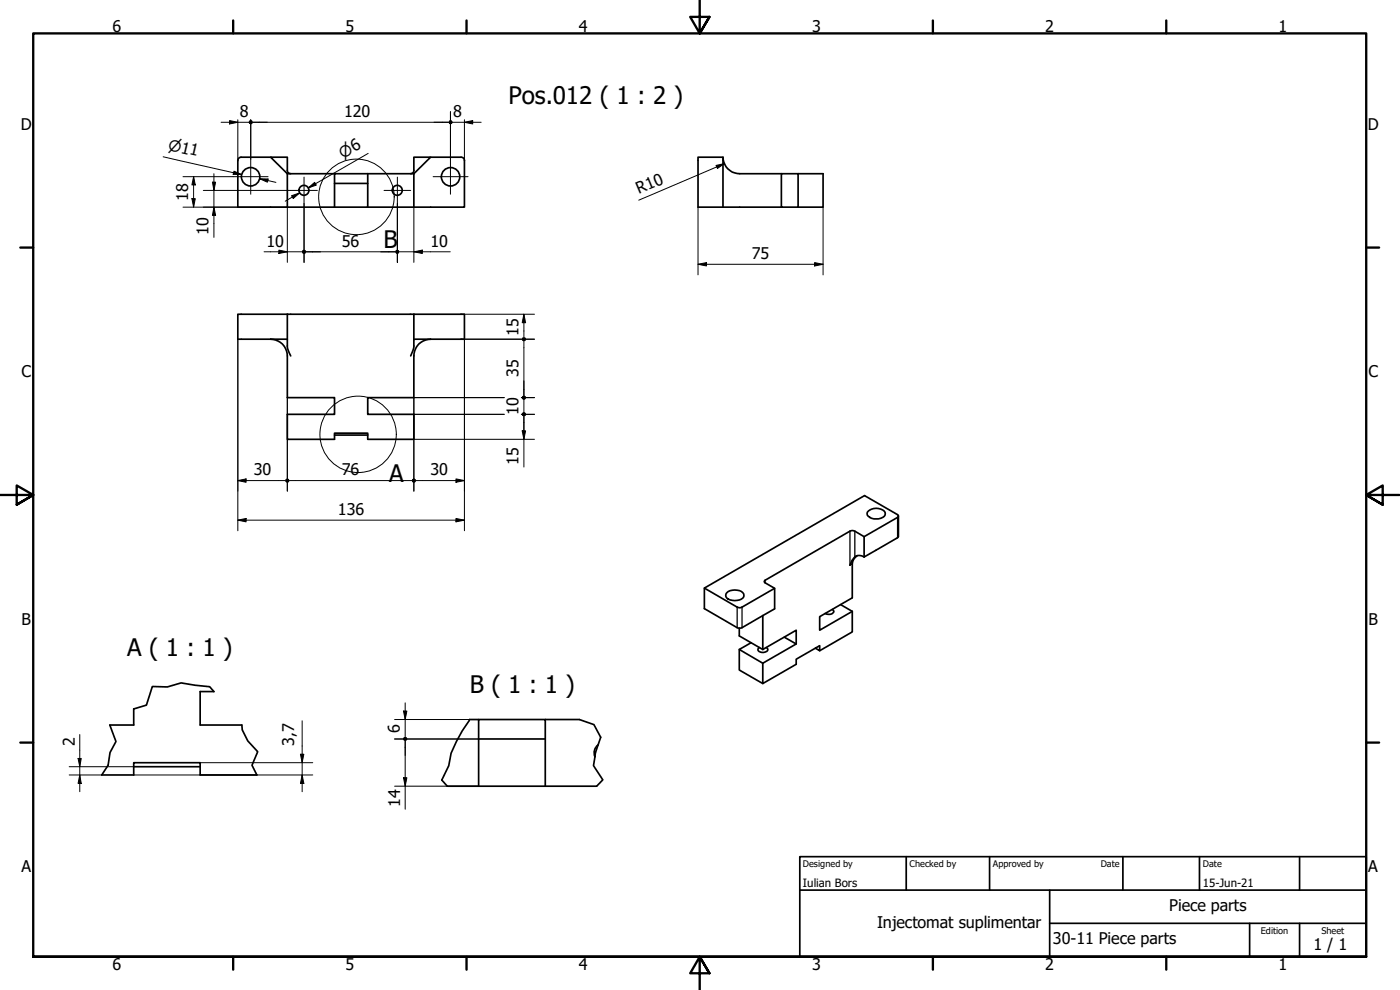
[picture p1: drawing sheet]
<svg xmlns="http://www.w3.org/2000/svg" width="420mm" height="297mm" viewBox="0 0 420 297" stroke-linecap="round" stroke-linejoin="round" font-family="sans-serif">
<!-- layer: Visible (ISO) -->
<g fill="none" stroke="#000" stroke-width=".51">
<path d="M71.4 48.1v14.1h29M72.4 47.2a.98 .98 0 0 0-1 1M72.4 47.2h8.8M86.2 52.1l-5-4.9h5v4.2l.4 .5 .6 .2M86.2 52.1v10.1M86.2 52.1h14.2M100.4 55h10M110.4 52.1h-10v10.1M110.4 52.1v10.1h-10M110.4 52.1h13.8M123.3 52.1l.6-.2 .3-.5v-4.2h5l-5 4.9M124.2 52.1v10.1h-13.8"/>
<path d="M129.2 47.2h9.2M138.4 47.2a.98 .98 0 0 1 1 1M139.4 48.1v14.1h-15.2M217 47.2a5 5 0 0 0 5 4.9h12.5M234.5 52.1h5v10.1h-5zM239.5 52.1h7.5v10.1h-7.5M217 62.2v-15h-7.5v15h25M86.2 94.3v7.5M124.2 94.3v7.5M81.2 101.8a5 5 0 0 1 5 5v12.5h14.2v5h-14.2v7.5h14.2v-1.8h10v1.8h13.8v-7.5h-13.8v-5h13.8v-12.5a5 5 0 0 1 5-5M81.2 101.8h5a7 7 0 0 0 1 5M81.2 101.8h-9.8v-7.5h68v7.5h-10.2"/>
<path d="M129.2 101.8h-5a7.5 7.5 0 0 1-.9 5M100.4 130.5h10M260.6 153.3a3.6 3.6 0 0 1 5 .4 1.37 1.37 0 0 1-1.2 1.8l-.7 .2a3.4 3.4 0 0 1-3.4-1.2v-.8zM269.6 154.8v6.3l-10.3 6M211.4 176.5l9.8 5.7 .8 .2 .7-.2 9.8-5.7M218.1 177.8a3.7 3.7 0 0 1 5.1 .4 1.65 1.65 0 0 1-2 1.9l-.7 .1a2.29 2.29 0 0 1-2.7-1.6zM257.2 166.7a3.1 3.1 0 0 0-1.4 2.4v10.3l-9.8 5.6v4.1l9.8-5.7M259.3 167.1a2.28 2.28 0 0 0-3.6 1l-.6 1.5M259.3 161l10.1-5.8a.46 .46 0 0 0 .2-.4 .46 .46 0 0 0-.2-.4l-9.9-5.7-48.1 27.8v6.1l9.8 5.7h1.5l6.2-3.6M259.3 167.1v-6.1l-2.8-1.6-.7-.2-.7 .2-25.5 14.7-.2 .4 .2 .4 2.9 1.6v6.2l-3.6 2M221.9 194.9v6.1l7 4.1M221.9 188.5v2.3l7 4.1"/>
<path d="M225.4 192.8l-3.5 2.1 7 4.1M227.9 194.3l-.4 .6a1.68 1.68 0 0 0 2.9 0l-.4-.6M228.9 194.9l10.1-5.8v4.1l-10.1 5.8M228.9 184.7v10.2M235.4 191.2l3.6 2M244.7 194.5l1.3 .7v-1.5l-7 4.1v1.5l-10.1 5.8v-6.1M249.8 182.9l.5 .5a1.62 1.62 0 0 1-2.7 .7M252.3 181.4l3.5 2M255.8 183.4v6.2l-9.8 5.6M40.1 212.8v4.7h-7.1M64.2 207.5h-4.1v10h12.5M140.9 215.9h2.7"/>
<path d="M163.6 215.9h10.3M30.5 232.5h9.6v-3.7h20v3.7h17M40.1 230h20M134.2 235.9h44.9M143.6 235.9v-20h20v20M143.6 221.7h20M179.5 223.5l-1 1.3-.2 1.1 .2 1.2"/>
<circle cx="75.2" cy="53" r="2.76"/>
<circle cx="91.2" cy="57.1" r="1.49"/>
<circle cx="119.2" cy="57.1" r="1.49"/>
<circle cx="135.2" cy="53" r="2.76"/>
</g>
<!-- layer: Visible Narrow (ISO) -->
<path d="M255.1 159.4v10.2l.7-.5M256.5 159.4v7.7M269.4 155.2v6.1M229.6 174.1v.8M221.2 182.2v6.1M222.7 182.2v6.1" fill="none" stroke="#000" stroke-width=".38"/>
<!-- layer: Break Line (ISO) -->
<path d="M33 217.5l1.8 5-1.8 3.3-.6 3.8-1.9 2.9M64.2 207.5l-1.3-1.5-8.5-1.1-4.2 1.2-4.5-.1-1.8 5.6-3.8 1.2M72.6 217.5l.1 1.5 1.7 3.3 2.9 3.2-1.7 4.1 1.5 2.9M140.9 215.9a54 54 0 0 0-5.5 10.1l-.7 3.7-2.1 4.3 1.6 1.9M173.9 215.9l4.3 1.5 2.1 3.8a24.1 24.1 0 0 0-2.2 8.5l2.8 4.3-1.8 1.9" fill="none" stroke="#000" stroke-width=".51"/>
<!-- layer: Detail Boundary (ISO) -->
<g fill="none" stroke="#000" stroke-width=".3">
<circle cx="107" cy="59.1" r="11.3"/>
<circle cx="107.5" cy="130.3" r="11.5"/>
</g>
<!-- layer: Border (ISO) -->
<g fill="none" stroke="#000" stroke-width=".7">
<path d="M70 6.1v3.9M140 6.1v3.9M210 0v10l-2.9-4.9h5.8l-2.9 4.9 2.9-4.9M280 6.1v3.9M350 6.1v3.9M6.1 74.3h3.9M410 74.3h3.9M0 148.5h10l-5-2.8v5.7l5-2.9-5 2.9M420 148.5h-10l5-2.8v5.7l-5-2.9 5 2.9M6.1 222.8h3.9M410 222.8h3.9M10 287.1v-277.1h400v277.1h-400h400"/>
<path d="M70 287.1v3.8M140 287.1v3.8M212.9 292l-2.9-4.9 2.9 4.9h-5.8l2.9-4.9v9.9M280 287.1v3.8M350 287.1v3.8"/>
</g>
<!-- layer: Title (ISO) -->
<path d="M240 257h170v30.1h-170zM272 257v10.1M297 257v10.1M337 257v10.1M360 257v10.1M390 257v10.1M240 267.1h170M315 277h95M315 267.1v20M375 277v10.1M390 277v10.1" fill="none" stroke="#000" stroke-width=".51"/>
<!-- layer: Dimension (ISO) -->
<g fill="none" stroke="#000" stroke-width=".3">
<path d="M66.4 36.7h8.8M68.9 36.2l2.5 .5-2.5 .5zM71.4 35.9v12.2M75.2 35.9v11.8M75.8 36.7h58.8M135.2 36.7h9.2M135.2 33.5v14.2M139.4 36.7l2.5-.5v1zM139.4 35.9v12.2M49 47l23.5 5.4-2.4-.5M54.9 53h15.1M57.6 59.6h1l-.5 2.6z"/>
<path d="M58.1 53l.5 2.5h-1zM58.1 53v9.2M61 57.1h14.1M63.8 54.7h.9l-.5 2.4zM64.2 52.1v19.1M70.2 51.4l2.3 1-2.5-.1zM75.3 57.1h11.9M77.9 53.6l2.6 .1-.2 1zM77.9 53.6l4.9 1.1M87.5 58.7l2.4-.8-1.9 1.6zM89.9 57.9l-4.3 2.5M92.5 56.4l1.9-1.7 .5 .8z"/>
<path d="M110.5 46l-18 10.4 2.2-1.2M214.9 49.6l2.5-.5-2.1 1.4zM217.4 49.1l-25.7 11M54.9 62.2h31.3v16.5M64.2 62.2l.5 2.4h-.9zM79.2 75.6h12M83.7 75l2.5 .6-2.5 .5zM91.2 61.1v17.6M91.8 75.6h26.8M119.3 78.7v-17.6v17.6M119.3 75.6h15.8M124.2 75.6l2.5-.6v1.1z"/>
<path d="M124.2 62.2v16.5M209.5 79.3l2.5-.5v1zM209.5 79.3h37.5M209.5 62.2v20.3M244.5 78.8l2.5 .5-2.5 .5zM247 62.2v20.3M138.4 94.3h22M157.2 94.3l.5 2.5h-1zM157.2 94.3v6.9M71.4 101.8v57.4M86.2 119.3v28.1M138.4 101.8h22"/>
<path d="M139.4 101.8v57.4M151.3 119.3h-27.1v28.1M156.5 119.3h3.9M157.2 102.4v16.3M157.2 119.3v5M124.2 131.8h36.2M124.2 124.3h27.1M156.5 124.3h3.9M156.7 129.3h1l-.5 2.5zM157.2 125v15.1M71.4 156.1l2.5-.5v1zM71.4 144.2l2.5-.5v1z"/>
<path d="M71.4 156.1h68M71.4 144.2h14.2M86.9 144.2h36.7M124.8 144.2h14.6M136.8 155.6l2.6 .5-2.6 .5zM136.8 143.7l2.6 .5-2.6 .5zM90.7 216.3v21.2M118.4 215.9h25.2M121.1 213.3h1l-.5 2.6zM121.6 210.9v10.8M20.8 232.5h9.7M20.8 230h19.3"/>
<path d="M23.4 227.6h1l-.5 2.4zM23.9 232.5l.5 2.6h-1zM23.9 220.4v17.1M40.1 232.5h53.8M60.1 228.8h33.8M90.2 226.3h1l-.5 2.5zM90.7 232.5l.5 2.6h-1zM118.4 235.9h25.2M118.4 221.7h25.2M121.1 233.3h1l-.5 2.6zM121.6 222.3v20.5"/>
</g>
<g fill="#000">
<path d="M68.9 36.2l2.5 .5-2.5 .5z" fill-rule="evenodd"/>
<path d="M139.4 36.7l2.5-.5v1z" fill-rule="evenodd"/>
<path d="M57.6 59.6h1l-.5 2.6z" fill-rule="evenodd"/>
<path d="M58.1 53l.5 2.5h-1z" fill-rule="evenodd"/>
<path d="M63.8 54.7h.9l-.5 2.4z" fill-rule="evenodd"/>
<path d="M70.2 51.4l2.3 1-2.5-.1z" fill-rule="evenodd"/>
<path d="M77.9 53.6l2.6 .1-.2 1z" fill-rule="evenodd"/>
<path d="M87.5 58.7l2.4-.8-1.9 1.6z" fill-rule="evenodd"/>
<path d="M92.5 56.4l1.9-1.7 .5 .8z" fill-rule="evenodd"/>
<path d="M214.9 49.6l2.5-.5-2.1 1.4z" fill-rule="evenodd"/>
<path d="M64.2 62.2l.5 2.4h-.9z" fill-rule="evenodd"/>
<path d="M83.7 75l2.5 .6-2.5 .5z" fill-rule="evenodd"/>
<path d="M124.2 75.6l2.5-.6v1.1z" fill-rule="evenodd"/>
<path d="M209.5 79.3l2.5-.5v1z" fill-rule="evenodd"/>
<path d="M244.5 78.8l2.5 .5-2.5 .5z" fill-rule="evenodd"/>
<path d="M157.2 94.3l.5 2.5h-1z" fill-rule="evenodd"/>
<path d="M156.7 129.3h1l-.5 2.5z" fill-rule="evenodd"/>
<path d="M71.4 156.1l2.5-.5v1z" fill-rule="evenodd"/>
<path d="M71.4 144.2l2.5-.5v1z" fill-rule="evenodd"/>
<path d="M136.8 155.6l2.6 .5-2.6 .5z" fill-rule="evenodd"/>
<path d="M136.8 143.7l2.6 .5-2.6 .5z" fill-rule="evenodd"/>
<path d="M121.1 213.3h1l-.5 2.6z" fill-rule="evenodd"/>
<path d="M23.4 227.6h1l-.5 2.4z" fill-rule="evenodd"/>
<path d="M23.9 232.5l.5 2.6h-1z" fill-rule="evenodd"/>
<path d="M90.2 226.3h1l-.5 2.5z" fill-rule="evenodd"/>
<path d="M90.7 232.5l.5 2.6h-1z" fill-rule="evenodd"/>
<path d="M121.1 233.3h1l-.5 2.6z" fill-rule="evenodd"/>
<circle cx="75.2" cy="36.7" r=".62"/>
<circle cx="135.2" cy="36.7" r=".61"/>
<circle cx="91.2" cy="75.5" r=".62"/>
<circle cx="119.2" cy="75.5" r=".62"/>
<circle cx="157.2" cy="119.3" r=".63"/>
<circle cx="157.2" cy="101.8" r=".62"/>
<circle cx="157.2" cy="124.3" r=".63"/>
<circle cx="86.2" cy="144.2" r=".63"/>
<circle cx="124.2" cy="144.2" r=".63"/>
<circle cx="121.6" cy="221.7" r=".61"/>
</g>
<!-- layer: Center Mark (ISO) -->
<path d="M70 53h10.5M75.2 47.7v10.6M87.2 57.1h8M91.2 53.1v8M115.3 57.1h8M119.3 53.1v8M130 53h10.5M135.2 47.7v10.6" fill="none" stroke="#000" stroke-width=".3"/>
<g font-size="7.2">
<text x="152.7" y="31.2">Pos.012 ( 1 : 2 )</text>
<text x="115.1" y="74.4">B</text>
<text x="116.8" y="144.7">A</text>
<text x="38.2" y="197">A ( 1 : 1 )</text>
<text x="141" y="207.9">B ( 1 : 1 )</text>
</g>
<g font-size="4.8">
<text x="33.7" y="9.6">6</text>
<text x="103.7" y="9.6">5</text>
<text x="173.7" y="9.6">4</text>
<text x="243.7" y="9.6">3</text>
<text x="313.7" y="9.6">2</text>
<text x="383.7" y="9.6">1</text>
<text x="71.9" y="35.1">8</text>
<text x="103.3" y="35.1">120</text>
<text x="136" y="35.1">8</text>
<text x="6.2" y="38.9">D</text>
<text x="410.5" y="38.9">D</text>
<text x="191.8" y="58.3" transform="rotate(-23 191.8 58.3)">R10</text>
<text x="56.5" y="60.2" transform="rotate(-90 56.5 60.2)">18</text>
<text x="62.6" y="70.5" transform="rotate(-90 62.6 70.5)">10</text>
<text x="80" y="74">10</text>
<text x="102.6" y="74">56</text>
<text x="129.2" y="74">10</text>
<text x="225.6" y="77.7">75</text>
<text x="155.6" y="100.7" transform="rotate(-90 155.6 100.7)">15</text>
<text x="6.4" y="113.1">C</text>
<text x="155.6" y="113.1" transform="rotate(-90 155.6 113.1)">35</text>
<text x="410.7" y="113.1">C</text>
<text x="155.6" y="124.4" transform="rotate(-90 155.6 124.4)">10</text>
<text x="76.1" y="142.6">30</text>
<text x="102.6" y="142.6">76</text>
<text x="129.2" y="142.6">30</text>
<text x="155.6" y="139.4" transform="rotate(-90 155.6 139.4)">15</text>
<text x="101.4" y="154.5">136</text>
<text x="6.4" y="187.4">B</text>
<text x="410.7" y="187.4">B</text>
<text x="120" y="220.1" transform="rotate(-90 120 220.1)">6</text>
<text x="22.4" y="223.8" transform="rotate(-90 22.4 223.8)">2</text>
<text x="88.3" y="223.7" transform="rotate(-90 88.3 223.7)">3,7</text>
<text x="120.1" y="242" transform="rotate(-90 120.1 242)">14</text>
<text x="6.4" y="261.7">A</text>
<text x="410.7" y="261.7">A</text>
<text x="350.9" y="273.3">Piece parts</text>
<text x="263.2" y="278.4">Injectomat suplimentar</text>
<text x="316" y="283.3">30-11 Piece parts</text>
<text x="394.2" y="285">1 / 1</text>
<text x="33.7" y="290.9">6</text>
<text x="103.7" y="290.9">5</text>
<text x="173.7" y="290.9">4</text>
<text x="243.7" y="290.9">3</text>
<text x="313.7" y="290.9">2</text>
<text x="383.7" y="290.9">1</text>
</g>
<g font-size="4.6">
<text x="50.2" y="44.9" transform="rotate(13 50.2 44.9)">⌀11</text>
<text x="102.9" y="47.6" transform="rotate(-30 102.9 47.6)">⌀6</text>
</g>
<g font-size="3.4">
<text x="241" y="266">Iulian Bors</text>
<text x="361" y="266">15-Jun-21</text>
</g>
<g font-size="2.7">
<text x="241" y="260.1">Designed by</text>
<text x="273" y="260.1">Checked by</text>
<text x="298" y="260.1">Approved by</text>
<text x="330.3" y="260">Date</text>
<text x="361" y="260">Date</text>
<text x="378.4" y="280.1">Edition</text>
<text x="396.6" y="280.1">Sheet</text>
</g>
</svg>
